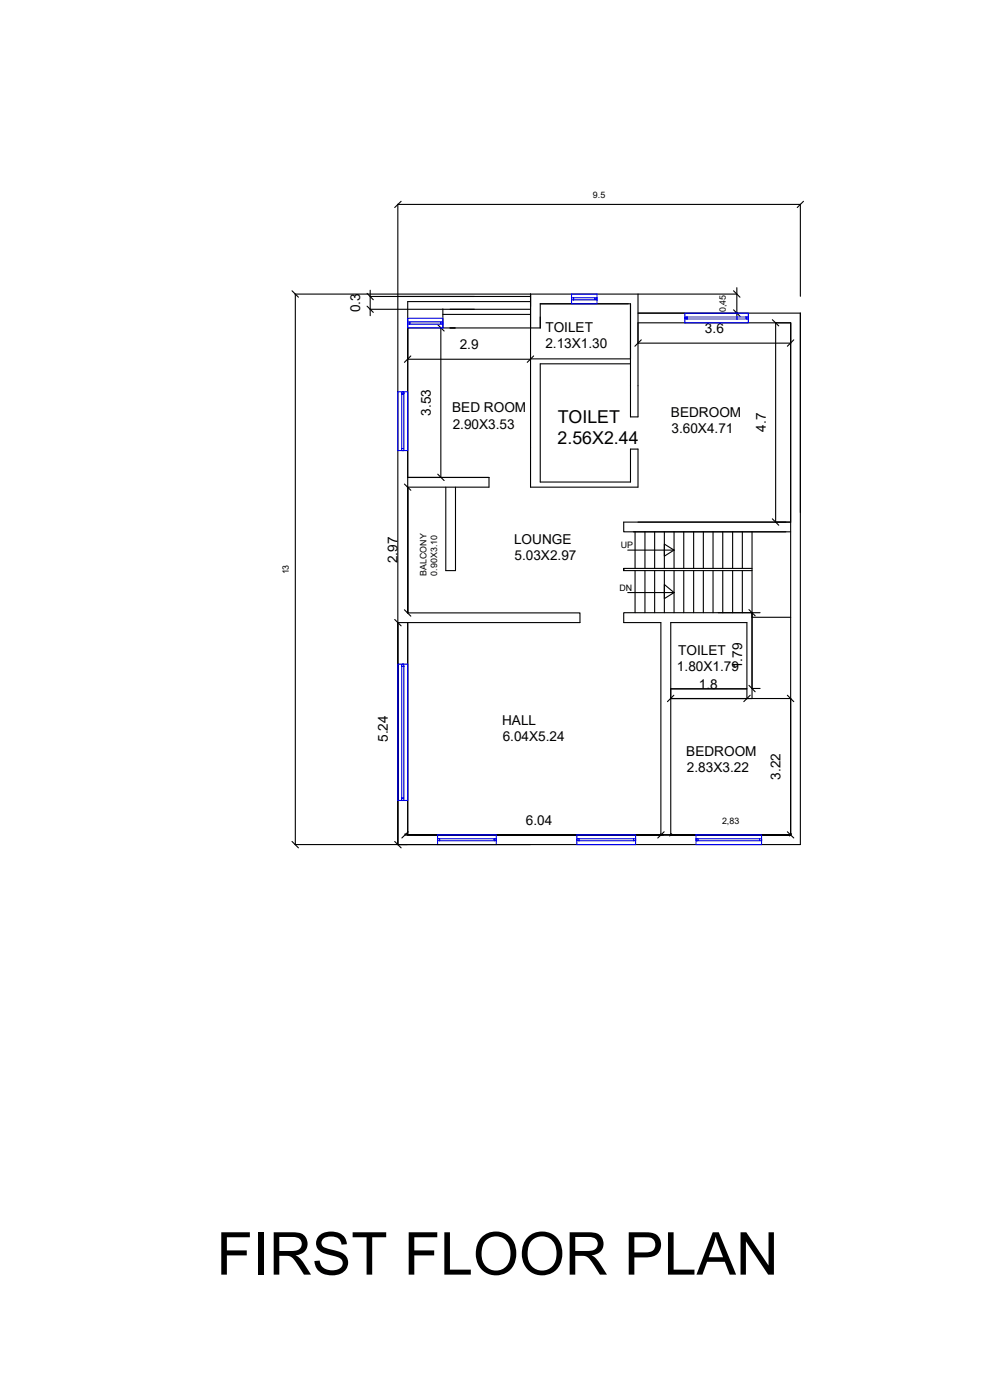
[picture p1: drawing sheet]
<svg xmlns="http://www.w3.org/2000/svg" width="229mm" height="324mm" viewBox="0 0 229 324" stroke-linecap="round" stroke-linejoin="round" font-family="sans-serif">
<!-- layer: 0 -->
<g fill="none" stroke="#000" stroke-width=".25">
<path d="M92 47.2v148.2M92 47.3h93.1M92.8 46.6l-1.5 1.4M185.1 47.2v21.3M185.8 46.6l-1.4 1.4M67.5 67.3l1.5 1.4M68.2 68h79.3v28.4h-1.7v-26.1h-20.9M68.3 68v127.4M84.9 67.9l1.4 1.4M84.9 70.8l1.4 1.5M85.6 68.6h37.1M85.6 71.5h24.1"/>
<path d="M85.6 67.1v5.9M94.3 75.9h7.7M101.2 75.1l1.5 1.5M102 75.9v34.5M102.4 72.7h20.3M102.4 71.5v4.2M122.7 69.8h-28.4v72M122.7 68v44.7h24.8v-8.8h-1.7v7.6h-20.9v-27.3h20.9M124.9 70.3h20.4M124.9 70.3v5.6h-22.5M145.8 70.3v12.7h-23.1M147.5 74.7h35.4v118.4"/>
<path d="M147.5 72.4h37.6v123h-116.9M147.5 79.4h35.4M147.6 68h22.8M148.3 78.6l-1.5 1.5M169.6 67.3l1.5 1.4M169.6 71.7l1.5 1.5M170.4 66.5v7.4M178.6 74l1.5 1.4M179.4 74.7v46.1M182.9 74.6v46.2h-38.7v2.2h37.6M183.6 78.6l-1.5 1.5M94.3 83.1h28.4"/>
<path d="M95 82.3l-1.5 1.5M123.4 82.3l-1.5 1.5M93.5 112l1.5 1.4M94.2 112.7h.1M94.3 110.4h18.8v2.3h-18.8v29.1h39.8v2.2h-39.8v49.1h86.9M101.2 109.7l1.5 1.5M103.1 112.7v19.3h2.2v-19.3M144.2 131.5v.5v-.5h29.7M144.2 132h29.7M145.2 137.1h10.7l-2.3-1.9v3.3l2.3-1.4M145.2 127.3h10.7M146.5 123h36.4"/>
<path d="M146.9 123v8.5M146.9 132v9.7M149.2 123v8.5M149.2 132v9.7M151.4 123v8.5M151.4 132v9.7M153.6 125.9l2.3 1.4-2.3 1.4zM153.6 123v8.5M153.6 132v9.7M155.9 123v8.5M155.9 132v9.7M158.1 123v8.5"/>
<path d="M158.1 132v9.7M160.4 123v8.5M160.4 132v9.7M162.7 123v8.5M162.7 132v9.7M164.9 123v8.5M164.9 132v9.7M167.1 123v8.5M167.1 132v9.7M169.4 123v8.5M169.4 132v9.7M171.7 123v8.5"/>
<path d="M171.7 132v9.7M173.9 123v38.6M178.6 120l1.5 1.5M91.3 143.3l1.5 1.5M92 144h2.2M93.5 141.1l1.5 1.4M94.2 141.8h.1M166.1 141.7h7.8v1.1h9M172.7 159.3h-17.6h17.6v-15.3h-17.6v49.1M172.7 159.4v2.2M173.2 158.5l1.4 1.5M173.2 141l1.4 1.5"/>
<path d="M173.9 159.3h1.9M173.9 141.7h1.9M173.9 141.7h-29.7v2.3h8.6v49.1h-59.1M155.1 161.6h27.8v31.5M155.8 160.8l-1.4 1.5M173.5 160.8l-1.5 1.5M182.1 160.8l1.5 1.5M67.5 194.6l1.5 1.5M91.3 194.6l1.5 1.5M93.7 193.1h.1M93.7 193.1h89.2M94.4 192.4l-1.5 1.4"/>
<path d="M152.8 193.1h.1M153.6 192.4l-1.5 1.4M155.1 193.1h.1M155.3 192.9l-.4 .5M157.4 193.1h25.5h-25.5M182.1 192.4l1.5 1.4M182.9 193.1h.1M183.1 192.9l-.5 .5"/>
</g>
<!-- layer: W -->
<path d="M104.1 71.5h18.6" fill="none" stroke="#000" stroke-width=".25"/>
<g fill="none" stroke="#00f" stroke-width=".25">
<path d="M94.3 73.6h8.1v2.3h-8.1zM94.3 74.5h.5v.5h-.5zM94.8 74.5h7.1v.5h-7.1M101.9 74.5h.5v.5h-.5zM132.2 68h5.9v2.3h-5.9zM132.2 68.9h.5v.5h-.5zM132.7 68.9h4.9v.5h-4.9M137.6 68.9h.5v.5h-.5zM158.4 72.4h14.7v2.3h-14.8zM158.8 73.3h13.8v.5h-14.2v-.5h.4v.5M172.6 73.3h.5v.5h-.5zM92 90.6h2.3v13.6h-2.3z"/>
<path d="M92.9 103.8h.5v.4h-.5zM92.9 103.8v-12.7h.5h-.5v-.5h.5v13.2M92 153.6h2.3v31.6h-2.3zM92.9 154.1v30.6h.5v-30.6h-.5v-.5h.5v.5M92.9 184.7h.5v.5h-.5zM101.2 193.1h13.6v2.3h-13.6zM101.2 194h.5v.5h-.5zM101.4 194h12.9v.5h-12.6M114.3 194h.5v.5h-.5zM133.4 193.1h13.6v2.3h-13.6zM133.4 194h.5v.5h-.5zM133.7 194h12.8v.5h-12.6"/>
<path d="M146.5 194h.5v.5h-.5zM161 193.1h15.1v2.3h-15.1zM161 194h.4v.5h-.4zM161.4 194h14.3v.5h-14.3M175.7 194h.4v.5h-.4z"/>
</g>
<text font-size="13.7" x="50.1" y="294.9">FIRST FLOOR PLAN</text>
<g font-size="4.1">
<text x="129" y="97.9">TOILET</text>
<text x="129" y="102.8">2.56X2.44</text>
</g>
<g font-size="3.1">
<text x="83.3" y="72.3" transform="rotate(-90 83.3 72.3)">0.3</text>
<text x="126.1" y="76.7">TOILET</text>
<text x="163" y="77">3.6</text>
<text x="106.3" y="80.8">2.9</text>
<text x="126.1" y="80.5">2.13X1.30</text>
<text x="104.6" y="95.4">BED ROOM</text>
<text x="99.7" y="96.2" transform="rotate(-90 99.7 96.2)">3.53</text>
<text x="104.7" y="99.2">2.90X3.53</text>
<text x="155.2" y="96.4">BEDROOM</text>
<text x="155.3" y="100.2">3.60X4.71</text>
<text x="177.1" y="99.9" transform="rotate(-90 177.1 99.9)">4.7</text>
<text x="118.9" y="125.7">LOUNGE</text>
<text x="92" y="130.3" transform="rotate(-90 92 130.3)">2.97</text>
<text x="119" y="129.5">5.03X2.97</text>
<text x="156.6" y="155.3">1.80X1.79</text>
<text x="156.9" y="151.6">TOILET</text>
<text x="171.6" y="154.8" transform="rotate(-90 171.6 154.8)">1.79</text>
<text x="161.6" y="159.3">1.8</text>
<text x="116.1" y="167.7">HALL</text>
<text x="89.7" y="171.6" transform="rotate(-90 89.7 171.6)">5.24</text>
<text x="116.3" y="171.4">6.04X5.24</text>
<text x="158.7" y="174.8">BEDROOM</text>
<text x="158.8" y="178.6">2.83X3.22</text>
<text x="180.5" y="180.4" transform="rotate(-90 180.5 180.4)">3.22</text>
<text x="121.6" y="190.8">6.04</text>
</g>
<g font-size="2.1">
<text x="137.1" y="45.8">9.5</text>
<text x="167.9" y="72.2" transform="rotate(-90 167.9 72.2)">0,45</text>
<text x="143.6" y="126.7">UP</text>
<text x="66.8" y="132.9" transform="rotate(-90 66.8 132.9)">13</text>
<text x="98.6" y="133.2" transform="rotate(-90 98.6 133.2)">BALCONY</text>
<text x="101.1" y="133.1" transform="rotate(-90 101.1 133.1)">0.90X3.10</text>
<text x="143.3" y="136.8">DN</text>
<text x="167" y="190.6">2,83</text>
</g>
</svg>
